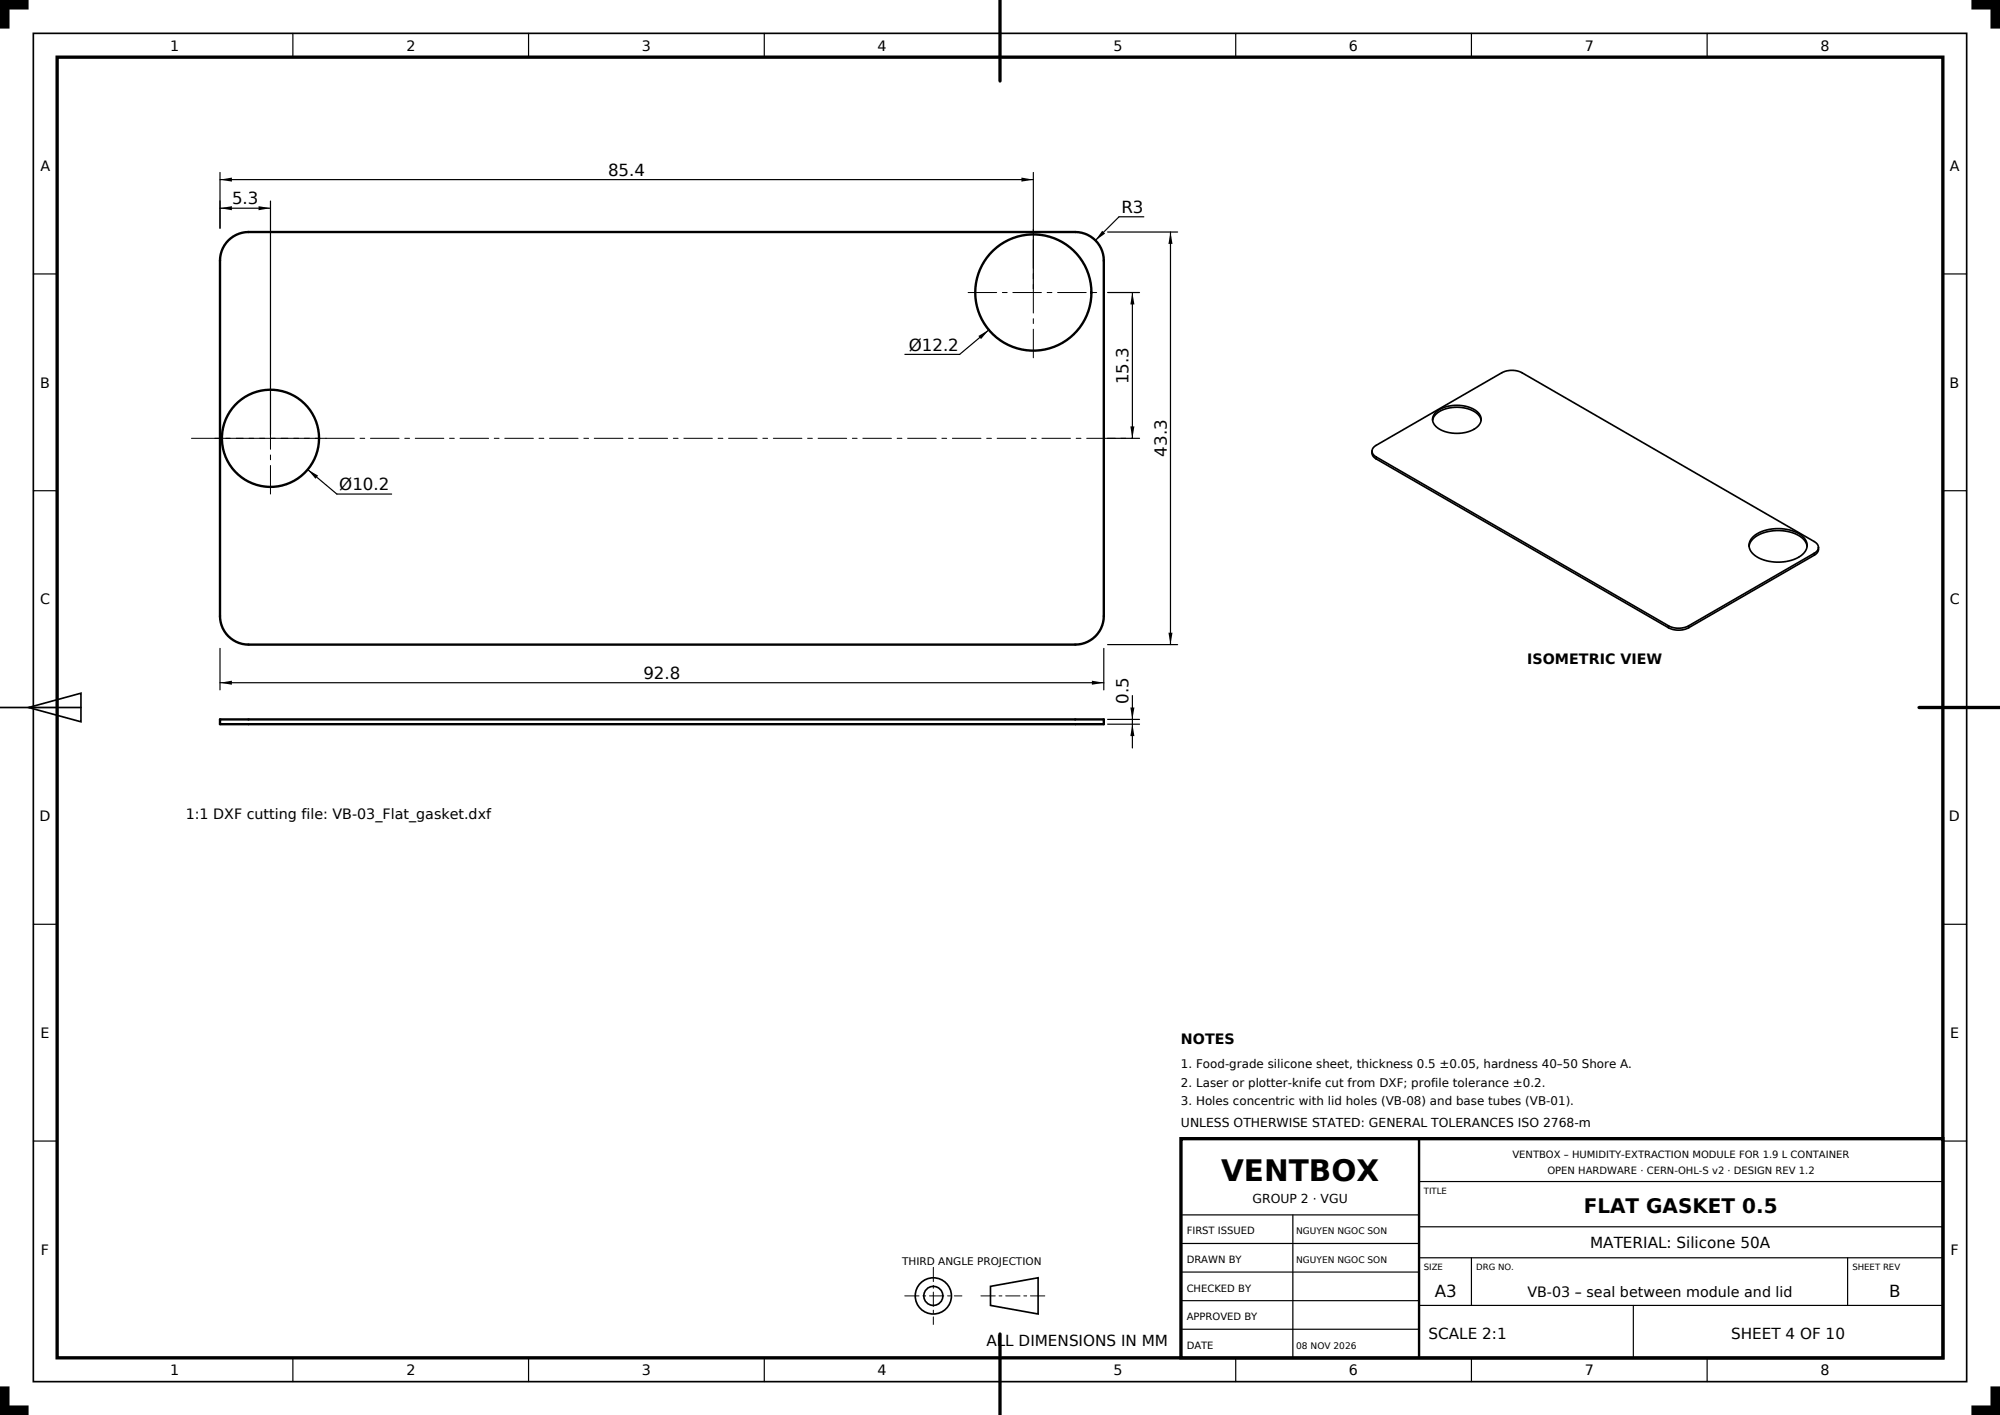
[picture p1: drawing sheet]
<svg xmlns="http://www.w3.org/2000/svg" width="420mm" height="297mm" viewBox="0 0 420 297" stroke-linecap="round" stroke-linejoin="round" font-family="sans-serif">
<g fill="none" stroke="#000" stroke-width=".5">
<path d="M48 50.5l1.6-1.2 1.3-.4 1.3-.2h173.6a6 6 0 0 1 6 6v74.6a6 6 0 0 1-6 6h-173.6a6 6 0 0 1-6-6v-74.6l.3-2 .6-1.2zM46.2 151h185.6v1h-185.6z"/>
<circle cx="217" cy="61.4" r="12.2"/>
<circle cx="56.8" cy="92" r="10.2"/>
</g>
<path d="M203.3 61.4h27.4M217 75.1v-27.4M40.2 92h197.6M45.1 92h23.4M56.8 103.7v-23.4" fill="none" stroke="#000" stroke-width=".21" stroke-dasharray="6 1.2 1 1.2"/>
<g fill="none" stroke="#000" stroke-width=".25">
<path d="M61.5 7v5M111 7v5M160.5 7v5M210 7v5M259.5 7v5M309 7v5M358.5 7v5M46.2 36.2v11.7M46.2 37.7h170.8M217 36.2v24.4M7 57.5h5M46.2 43.7h10.6"/>
<path d="M56.8 42.2v49M232.6 48.7h14.7M240.2 45.5h-5.2l-5 5M245.8 48.7v86.6M408 57.5h5M207.7 69.2l-6.2 5.2h-11.5M232.6 61.4h6.7M237.8 61.4v30.6M64.6 98.6l6.1 5.1h11.5M232.6 92h6.7M7 103h5M408 103h5"/>
<path d="M46.2 136.1v8.7M231.8 136.1v8.7M232.6 135.3h14.7M7 148.5h5M46.2 143.3h185.6M232.6 152h6.7M232.6 151h6.7M237.8 146v11M408 148.5h5M7 194h5M408 194h5M7 239.5h5"/>
<path d="M408 239.5h5M61.5 285v5M111 285v5M160.5 285v5M210 285v5M259.5 285v5M309 285v5M358.5 285v5"/>
</g>
<g fill="#000">
<path d="M0 0h6v2h-4v4h-2zM414 0h6v6h-2v-4h-4zM46.2 37.7l2.5-.4v.8zM214.5 37.3l2.5 .4-2.5 .4zM46.2 43.7l2.5-.4v.8zM54.3 43.3l2.5 .4-2.5 .4zM231.5 48.4l.6 .6-2.1 1.5zM245.8 48.7l.4 2.5h-.8zM205.5 70.5l2.2-1.3-1.7 2zM237.8 61.4l.4 2.5h-.8zM64.6 98.6l2.2 1.2-.5 .7zM237.4 89.5h.8l-.4 2.5z"/>
<path d="M245.4 132.8h.8l-.4 2.5zM46.2 143.3l2.5-.4v.8zM229.3 142.9l2.5 .4-2.5 .4zM237.4 148.5h.8l-.4 2.5zM237.8 152l.4 2.5h-.8zM0 291h2v4h4v2h-6zM414 295h4v-4h2v6h-6z"/>
</g>
<g fill="none" stroke="#000" stroke-width=".35">
<path d="M7 7h406v283h-406zM288.1 94.7a1.5 1.5 0 0 0 .9 1.6M288.1 94.7a1.5 1.5 0 0 1 .9-1.2l26.4-15.3a4.7 4.7 0 0 1 4.2 0l61.4 35.5a1.5 1.5 0 0 1 .9 1.2M288.1 94.7a1.49 1.49 0 0 0 .9 1.2M289 96.3l61.4 35.5M289 95.9l61.4 35.5M289 95.9v.4M300.9 88.2v-.3a4.1 4.1 0 0 1 3.6-2.3 6.5 6.5 0 0 1 6.2 1.8l.3 .8M301.4 86.6a7.2 7.2 0 0 1 9.1 .2 2.1 2.1 0 0 1-1 3.3 7.4 7.4 0 0 1-8.2-.8 1.89 1.89 0 0 1 .1-2.7zM367.3 114.7a3.6 3.6 0 0 1 2.8-2.8 8.5 8.5 0 0 1 8.8 1.5l.6 1.3M368.2 112.7a8.8 8.8 0 0 1 10.6 .1 2.47 2.47 0 0 1-.9 4 9 9 0 0 1-9.8-.6 2.32 2.32 0 0 1 .1-3.5zM381 116.5l-26.4 15.3"/>
<path d="M381 116.1l-26.4 15.3M381 116.1v.4M381.9 114.9a1.51 1.51 0 0 1-.9 1.6M381.9 114.9a1.5 1.5 0 0 1-.9 1.2M350.4 131.8a4.7 4.7 0 0 0 4.2 0M350.4 131.4a4.7 4.7 0 0 0 4.2 0M350.4 131.4v.4M354.6 131.4v.4M0 148.5h17M6 148.5l11-3v6z"/>
</g>
<path d="M12 12h396v273h-396z" fill="none" stroke="#000" stroke-width=".7" stroke-linecap="butt"/>
<path d="M210 0v17M403 148.5h17M210 280v17" fill="none" stroke="#000" stroke-width=".7"/>
<path d="M248 239h160v46h-160z" fill="#fff" stroke="#000" stroke-width=".7" stroke-linecap="butt"/>
<path d="M298 239v46" fill="none" stroke="#000" stroke-width=".5"/>
<g fill="none" stroke="#000" stroke-width=".25">
<path d="M248 255h50M271.5 255v30M298 248h110M298 257.5h110M248 261h50M248 267h50M248 273h50M248 279h50M298 264h110M298 274h110M309 264v10M343 274v11"/>
<path d="M388 264v10"/>
</g>
<g fill="none" stroke="#000" stroke-width=".35">
<path d="M208 270l10-1.8v7.6l-10-1.8z"/>
<circle cx="196" cy="272" r="3.8"/>
<circle cx="196" cy="272" r="2"/>
</g>
<path d="M190 272h12M196 266v12M206 272h14" fill="none" stroke="#000" stroke-width=".21" stroke-dasharray="3 .8 .6 .8"/>
<text font-size="6.2" x="256.4" y="247.8">VENTBOX</text>
<text font-size="4.2" x="332.6" y="254.6">FLAT GASKET 0.5</text>
<g font-size="3.5">
<text x="127.7" y="36.9">85.4</text>
<text x="48.7" y="42.9">5.3</text>
<text x="235.5" y="44.7">R3</text>
<text x="190.8" y="73.6">Ø12.2</text>
<text x="237" y="80.6" transform="rotate(-90 237 80.6)">15.3</text>
<text x="245" y="95.8" transform="rotate(-90 245 95.8)">43.3</text>
<text x="71.2" y="102.9">Ø10.2</text>
<text x="135.1" y="142.5">92.8</text>
<text x="237" y="147.7" transform="rotate(-90 237 147.7)">0.5</text>
<text x="301.3" y="272.3">A3</text>
<text x="396.8" y="272.3">B</text>
</g>
<g font-size="3.2">
<text x="333.9" y="262">MATERIAL: Silicone 50A</text>
<text x="300" y="281">SCALE 2:1</text>
<text x="363.5" y="281">SHEET 4 OF 10</text>
<text x="207.1" y="282.5">ALL DIMENSIONS IN MM</text>
</g>
<g font-size="3">
<text x="35.8" y="10.7">1</text>
<text x="85.3" y="10.7">2</text>
<text x="134.8" y="10.7">3</text>
<text x="184.3" y="10.7">4</text>
<text x="233.8" y="10.7">5</text>
<text x="283.3" y="10.7">6</text>
<text x="332.8" y="10.7">7</text>
<text x="382.3" y="10.7">8</text>
<text x="8.5" y="35.8">A</text>
<text x="409.5" y="35.8">A</text>
<text x="8.4" y="81.3">B</text>
<text x="409.4" y="81.3">B</text>
<text x="8.5" y="126.8">C</text>
<text x="409.4" y="126.8">C</text>
<text x="320.7" y="139.3">ISOMETRIC VIEW</text>
<text x="8.3" y="172.3">D</text>
<text x="39" y="172">1:1 DXF cutting file: VB-03_Flat_gasket.dxf</text>
<text x="409.3" y="172.3">D</text>
<text x="8.5" y="217.8">E</text>
<text x="248" y="219.2">NOTES</text>
<text x="409.5" y="217.8">E</text>
<text x="8.6" y="263.3">F</text>
<text x="409.6" y="263.3">F</text>
<text x="320.8" y="272.3">VB-03 – seal between module and lid</text>
<text x="35.8" y="288.7">1</text>
<text x="85.3" y="288.7">2</text>
<text x="134.8" y="288.7">3</text>
<text x="184.3" y="288.7">4</text>
<text x="233.8" y="288.7">5</text>
<text x="283.3" y="288.7">6</text>
<text x="332.8" y="288.7">7</text>
<text x="382.3" y="288.7">8</text>
</g>
<g font-size="2.6">
<text x="248" y="236.5">UNLESS OTHERWISE STATED: GENERAL TOLERANCES ISO 2768-m</text>
<text x="263" y="252.6">GROUP 2 · VGU</text>
</g>
<g font-size="2.5">
<text x="248" y="224.2">1. Food-grade silicone sheet, thickness 0.5 ±0.05, hardness 40–50 Shore A.</text>
<text x="248" y="228.1">2. Laser or plotter-knife cut from DXF; profile tolerance ±0.2.</text>
<text x="248" y="232">3. Holes concentric with lid holes (VB-08) and base tubes (VB-01).</text>
</g>
<text font-size="2.2" x="189.5" y="265.5">THIRD ANGLE PROJECTION</text>
<g font-size="2.1">
<text x="317.6" y="243">VENTBOX – HUMIDITY-EXTRACTION MODULE FOR 1.9 L CONTAINER</text>
<text x="324.9" y="246.4">OPEN HARDWARE · CERN-OHL-S v2 · DESIGN REV 1.2</text>
<text x="249.2" y="259.1">FIRST ISSUED</text>
<text x="249.2" y="265.1">DRAWN BY</text>
<text x="249.2" y="271.1">CHECKED BY</text>
<text x="249.2" y="277.1">APPROVED BY</text>
<text x="249.2" y="283.1">DATE</text>
</g>
<g font-size="1.9">
<text x="272.2" y="259.1">NGUYEN NGOC SON</text>
<text x="272.2" y="265.1">NGUYEN NGOC SON</text>
<text x="272.2" y="283.1">08 NOV 2026</text>
</g>
<g font-size="1.8">
<text x="299" y="250.6">TITLE</text>
<text x="299" y="266.6">SIZE</text>
<text x="310" y="266.6">DRG NO.</text>
<text x="389" y="266.6">SHEET REV</text>
</g>
</svg>
